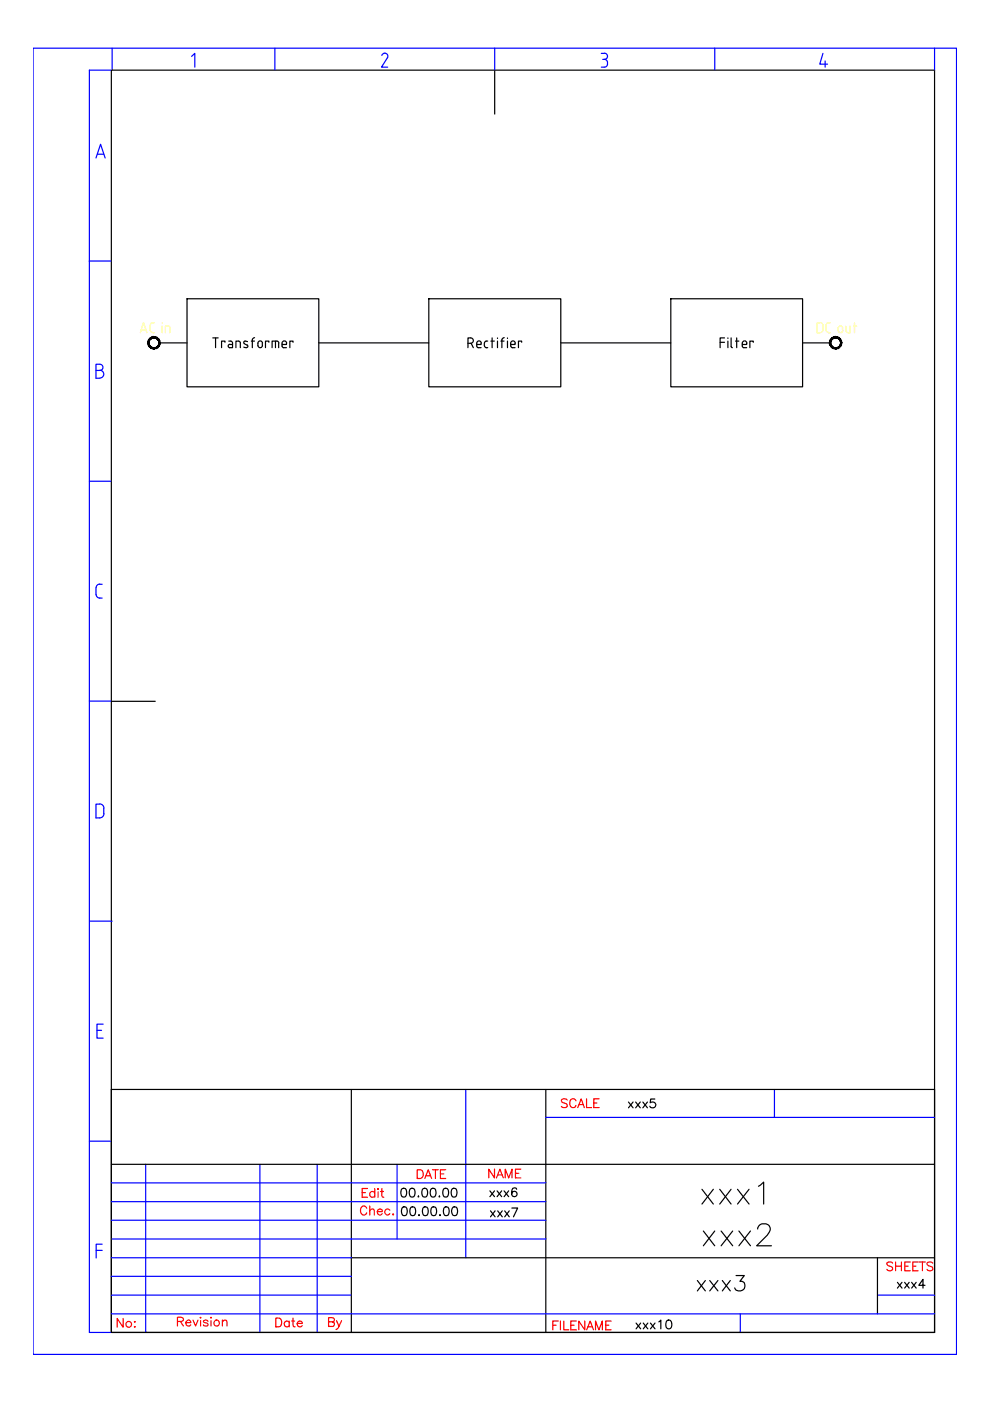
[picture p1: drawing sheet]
<svg xmlns="http://www.w3.org/2000/svg" width="210mm" height="297mm" viewBox="0 0 210 297" stroke-linecap="round" stroke-linejoin="round" font-family="sans-serif">
<!-- layer: 0 -->
<g fill="none" stroke="#000" stroke-width=".25">
<path d="M32.6 71.5l.4 .1M33.8 72.7h5.9M39.7 63.3h27.9v18.7h-27.9zM45.1 71.6h1.2M45.7 71.6v2.1M47.7 72.6v-.3h-.7v1.4M48.5 72.3h.4M48.7 73h.6M48.9 72.3l.3 .2 .1 1.2h-.6a.36 .36 0 0 1-.3-.4 .36 .36 0 0 1 .3-.3M50.5 72.3h-.5v1.4M50.6 72.3l.3 .2 .1 1.2M51.7 73.6l.6 .1"/>
<path d="M51.8 72.9l.6 .3M52.4 73.2l.2 .3-.3 .2M52.5 72.4h-.7l-.1 .3 .1 .1M53.3 72.3h.7M54 71.6l-.3 .1-.2 .4v1.6M55.6 72.8v.5M55.7 72.8a.49 .49 0 0 0-.5-.5 .49 .49 0 0 0-.5 .5v.5a.49 .49 0 0 0 .5 .4 .49 .49 0 0 0 .5-.5M57 72.6v-.3h-.7v1.4M58.4 72.3v1.4M58.7 72.3h-1v1.4M58.7 72.3l.4 .4v1M60.7 72.8v.2h-.9"/>
<path d="M60.8 72.8a.49 .49 0 0 0-.5-.5 .49 .49 0 0 0-.5 .5v.6l.2 .3h.7M62.1 72.6v-.3h-.6v1.4M67.6 72.7h23.3M90.9 63.3h28v18.7h-28zM99.2 72.8h.6M99.8 71.6h-.6v2.1M99.8 71.6a.57 .57 0 0 1 .6 .6 .57 .57 0 0 1-.6 .6M99.9 72.8l.5 .9M101.4 73.7h.6M102 72.8v.2h-.9M102.1 72.8a.49 .49 0 0 0-.5-.5 .49 .49 0 0 0-.5 .5v.7l.3 .2M102.7 72.7v.6"/>
<path d="M102.7 73.3l.4 .4M103.1 72.3h.3M103.1 73.7h.3M103.1 72.3l-.4 .4M104.1 72.3h.7M104.3 71.6v2.1M105.5 71.6v.2M105.5 72.3v1.4M106.2 72.3h.7M106.9 71.6l-.2 .1-.3 .4v1.6M107.6 71.6v.2M107.6 72.3v1.4"/>
<path d="M109.2 72.8v.2h-.9M109.2 72.8a.49 .49 0 0 0-.4-.5 .49 .49 0 0 0-.5 .5l.1 .7 .3 .2h.5M110.6 72.6v-.3h-.7v1.4M118.9 72.7h23.3M142.2 63.3h28v18.7h-28zM152.7 72.6h.9M153.6 71.6h-.9v2.1M154.3 71.6v.2M154.3 72.3v1.4M155 71.6v1.9M155.1 73.5l.2 .2M155.9 72.3h.8"/>
<path d="M156.2 71.6v2.1M158.3 72.8v.2h-.9M158.4 72.8a.49 .49 0 0 0-.5-.5 .49 .49 0 0 0-.5 .5v.6l.2 .3h.7M159.7 72.6v-.3h-.7v1.4M170.2 72.7h5.8M23.6 282.5h174.5"/>
</g>
<!-- layer: 035 -->
<g fill="none" stroke="#00f" stroke-width=".25">
<path d="M7 10.2h195.8v277h-195.8zM23.6 14.9h-4.6v267.6h4.6M23.8 10.2v4.7M40.6 12l.7-.7v2.9M58.3 10.2v4.7M81 11.8a.66 .66 0 0 1 .8-.5 .66 .66 0 0 1 .3 1M82.1 12.3l-1.2 1.9h1.3M104.9 10.2v4.7M127.5 11.3h.6M127.5 14.2h.6M127.8 12.6h.3M128.2 11.3a.66 .66 0 0 1 .6 .6 .66 .66 0 0 1-.6 .7 .74 .74 0 0 1 .6 1"/>
<path d="M128.8 13.6a.66 .66 0 0 1-.6 .6M151.5 10.2v4.7M174.5 11.3l-.7 2.3h1.7M174.9 12.9v1.3M198.1 10.2v4.7M20.3 33.5l1-2.9 1 2.9M20.6 32.7h1.4M18.9 55.3h4.7M20.3 78.5h.9a.66 .66 0 0 0 .6-.6 .66 .66 0 0 0-.6-.7h-.9v3h.9M21.2 78.5a.83 .83 0 0 1 .8 .8 .83 .83 0 0 1-.8 .9M19 102h4.6M20.3 124.6v1.5"/>
<path d="M20.4 126.1a.74 .74 0 0 0 .7 .7M21.1 126.8h.6M21.1 123.9h.6M21.1 123.8a.74 .74 0 0 0-.7 .8M19 148.6h4.6M21.1 170.5h-.8v2.9h.8M21.1 170.4a.91 .91 0 0 1 .9 1M22 171.4v1.1M22 172.5a.91 .91 0 0 1-.9 .9M19.1 195.3h4.7M20.6 218.5h.9M21.9 217.1h-1.3v3h1.3"/>
<path d="M98.7 231v35.7M115.7 236.9h82.4M164.2 231v5.9M19 241.9h4.6M23.6 250.8h92.1M23.6 254.8h92.1M23.6 258.7h92.1M30.9 246.9v35.6M55.1 246.9v35.6M67.3 246.9v35.6M84.2 246.9v15.8M20.4 265.1h1.3"/>
<path d="M21.7 263.8h-1.3v2.9M23.6 274.6h50.9M23.6 278.6h174.5M23.6 262.7h92.1M23.6 270.6h50.9M23.6 266.7h50.9M157 278.6v3.9M186 274.6h12.1"/>
</g>
<!-- layer: 07 -->
<path d="M23.6 14.9v267.6h174.5M23.8 14.9h174.3v267.6M104.9 14.9v9.3M23.6 148.7h9.3M23.6 231h174.5v51.5M74.5 231v51.5M115.7 231v51.5M23.6 246.9h174.5M74.5 266.7h123.6M186 266.7v11.9" fill="none" stroke="#000" stroke-width=".25"/>
<!-- layer: 025 -->
<g fill="none" stroke="#f00" stroke-width=".25">
<path d="M76.8 252.9h.7M77.8 256.2a.64 .64 0 0 0-1-.4 1 1 0 0 0-.4 1.1 1 1 0 0 0 .9 .7l.5-.5M77.9 252h-1.1v1.8h1.1M78.4 256.7l.4-.4 .5 .1 .1 1.2M78.4 255.7v1.9M79.4 252.9a.59 .59 0 0 0-.8-.1 .59 .59 0 0 0 0 .9 .59 .59 0 0 0 .8-.1M79.4 252v1.8M80 256.9h1.1v-.2a.6 .6 0 0 0-.9-.2 .6 .6 0 0 0-.2 .8 .6 .6 0 0 0 .9 .2l.2-.2M80.2 252v.2zM80.2 252.7v1.1M80.7 252.6h.6M81 252v1.5l.1 .3h.3"/>
<path d="M82.7 256.6a.61 .61 0 0 0-.9-.1 .61 .61 0 0 0 0 .9 .61 .61 0 0 0 .9-.1M40.9 279.9l.6 1.2 .5-1.2M42.5 279.3v.2zM44.6 279.4h.2zM47.1 279.9v1.2M37.6 280.2h.8l.4-.2a.41 .41 0 0 0-.1-.6l-1.1-.1v1.8M38.3 280.2l.6 .9M39.4 280.4h1.1a.53 .53 0 0 0-.6-.6 .53 .53 0 0 0-.5 .6 .59 .59 0 0 0 .3 .7 .59 .59 0 0 0 .8-.2M42.5 280v1.1M44.1 280.2a.56 .56 0 0 0-.9-.2v.3l.6 .2a.33 .33 0 0 1 .2 .6 .66 .66 0 0 1-.9-.2M44.7 280v1.1M47.1 280.3l.5-.4 .4 .1 .1 1.1"/>
<path d="M117.2 281h.7M118.3 280.1h-1.1v1.9M118.8 280.1v1.9M119.5 280.1v1.9h1.1M121 281h.7M122.2 280.1h-1.2v1.9h1.2M124 280.1v1.9l-1.3-1.9v1.9M124.4 282l.7-1.9 .7 1.9M124.7 281.3h.8M126.3 282v-1.9l.7 1.9 .7-1.9v1.9M128.4 281h.7M129.6 280.1h-1.2v1.9h1.2"/>
<circle cx="45.9" cy="280.5" r=".63"/>
</g>
<!-- layer: SYMS -->
<g fill="#000" stroke="#000" stroke-width=".21">
<path d="M32.6 71.4l.4 .1v.2zM32.6 71.4v.2l.4 .1zM32.2 71.5l.4-.1v.2zM32.2 71.5l.1 .2 .3-.1zM31.9 71.6l.3-.1 .1 .2zM31.9 71.6l.1 .3 .3-.2zM31.9 71.6l.1 .3h-.4zM31.6 71.9l.2 .2 .2-.2zM31.6 71.9l.2 .2-.4 .2zM31.4 72.3l.3 .1 .1-.3zM31.4 72.3l.3 .1-.3 .3zM31.7 72.4l-.3 .3h.2zM31.4 72.7h.2l-.2 .4zM31.6 72.7l-.2 .4 .3-.1zM31.4 73.1l.3-.1-.1 .4zM31.7 73l-.1 .4 .2-.1zM31.6 73.4l.2-.1 .1 .4zM31.8 73.3l.1 .4 .1-.2zM32 73.5l.2 .4-.3-.2zM32 73.5l.2 .4 .1-.2zM32.3 73.7l.3 .3-.4-.1zM32.3 73.7l.3 .3v-.3zM32.6 73.7l.4 .2-.4 .1zM32.6 73.7l.4 .2v-.2zM33 73.7h.4l-.4 .2zM33 73.7h.4l-.1-.2zM33.3 73.5l.4-.1-.3 .3zM33.5 73.3l-.2 .2 .4-.1zM33.5 73.3l.4-.2-.2 .3zM33.6 73l-.1 .3 .4-.2zM33.9 72.7v.4l-.3-.1zM33.7 72.7l-.1 .3 .3-.3zM33.9 72.3v.4h-.2zM33.6 72.4l.1 .3 .2-.4zM33.7 71.9l.2 .4-.3 .1zM33.5 72.1l.1 .3 .1-.5zM33.4 71.6l.3 .3-.2 .2zM33.4 71.6l-.1 .3 .2 .2zM33 71.5l.4 .1-.1 .3zM33 71.5v.2l.3 .2z"/>
<path d="M177.2 71.4l.4 .1-.1 .2zM177.2 71.4v.2l.3 .1zM176.8 71.5l.4-.1v.2zM176.8 71.5l.1 .2 .3-.1zM176.4 71.6l.4-.1 .1 .2zM176.4 71.6l.2 .3 .3-.2zM176.4 71.6l.2 .3h-.5zM176.1 71.9l.2 .2 .3-.2zM176.1 71.9l.2 .2-.3 .2zM176 72.3l.2 .1 .1-.3zM176 72.3l.2 .1-.3 .3zM176.2 72.4l-.3 .3h.2zM175.9 72.7h.2l-.1 .4zM176.1 72.7l-.1 .4 .2-.1zM176 73.1l.2-.1-.1 .4zM176.2 73l-.1 .4 .2-.1zM176.1 73.4l.2-.1 .1 .4zM176.3 73.3l.1 .4 .2-.2zM176.6 73.5l.2 .4-.4-.2zM176.6 73.5l.2 .4 .1-.2zM176.9 73.7l.3 .3-.4-.1zM176.9 73.7l.3 .3v-.3zM177.2 73.7l.4 .2-.4 .1zM177.2 73.7l.4 .2-.1-.2zM177.5 73.7h.4l-.3 .2zM177.5 73.7h.4l-.1-.2zM177.8 73.5l.4-.1-.3 .3zM178 73.3l-.2 .2 .4-.1zM178 73.3l.4-.2-.2 .3zM178.2 73l-.2 .3 .4-.2zM178.2 73l.3-.3-.1 .4zM178.2 72.7v.3l.3-.3zM178.4 72.3l.1 .4h-.3zM178.2 72.4v.3l.2-.4zM178.2 71.9l.2 .4-.2 .1zM178 72.1l.2 .3v-.5zM177.9 71.6l.3 .3-.2 .2zM177.9 71.6l-.1 .3 .2 .2zM177.6 71.5l.3 .1-.1 .3zM177.6 71.5l-.1 .2 .3 .2z"/>
</g>
<!-- layer: TAGS -->
<g fill="none" stroke="#ffff7f" stroke-width=".25">
<path d="M29.7 70.5l.7-2.1 .7 2.1M29.9 69.9h1M31.8 69v1M31.9 70l.2 .4 .3 .1M32.4 70.5h.4M32.8 68.4a.64 .64 0 0 0-.9 .6M34.4 68.4v.2M34.4 69.1v1.4M35.6 69.1h-.5v1.4M35.7 69.1l.4 .4M36 69.5v1M173.8 68.4h-.5v2.1h.5a.66 .66 0 0 0 .7-.6"/>
<path d="M173.8 68.4a.66 .66 0 0 1 .7 .6M174.4 69.1v.8M175.1 69v1M175.2 70l.2 .4 .3 .1M175.7 70.5h.4M175.7 68.4h.4M175.7 68.4l-.3 .1-.2 .5M178.6 69.6v.5M178.7 69.6a.49 .49 0 0 0-.5-.5 .49 .49 0 0 0-.5 .5v.5a.49 .49 0 0 0 .5 .4 .49 .49 0 0 0 .5-.4M179.3 69.1v1M179.4 70.1l.4 .4M180.2 69.1v1.4h-.5"/>
<path d="M181 69.1h.6M181.2 68.4v2.1"/>
</g>
<g font-size="8.4">
<text x="147.5" y="256.5">xxx1</text>
<text x="147.8" y="265.3">xxx2</text>
</g>
<text font-size="6.6" x="146.8" y="274.8">xxx3</text>
<text font-size="5.7" fill="#f00" x="68.4" y="282.9">By</text>
<text font-size="5.3" fill="#f00" x="87.1" y="251.2">DATE</text>
<g font-size="5.3">
<text x="102.7" y="255.1">xxx6</text>
<text x="189.1" y="274.5">xxx4</text>
</g>
<g font-size="4.9" fill="#f00">
<text x="117.8" y="236">SCALE</text>
<text x="102.3" y="250.8">NAME</text>
<text x="187" y="270.6">SHEETS</text>
<text x="23.6" y="282.6">No:</text>
<text x="57.1" y="282.6">Date</text>
</g>
<g font-size="4.9">
<text x="131.9" y="236">xxx5</text>
<text x="83.6" y="255.1">00.00.00</text>
<text x="84" y="258.9">00.00.00</text>
<text x="102.7" y="259.3">xxx7</text>
<text x="133.7" y="282.9">xxx10</text>
</g>
</svg>
